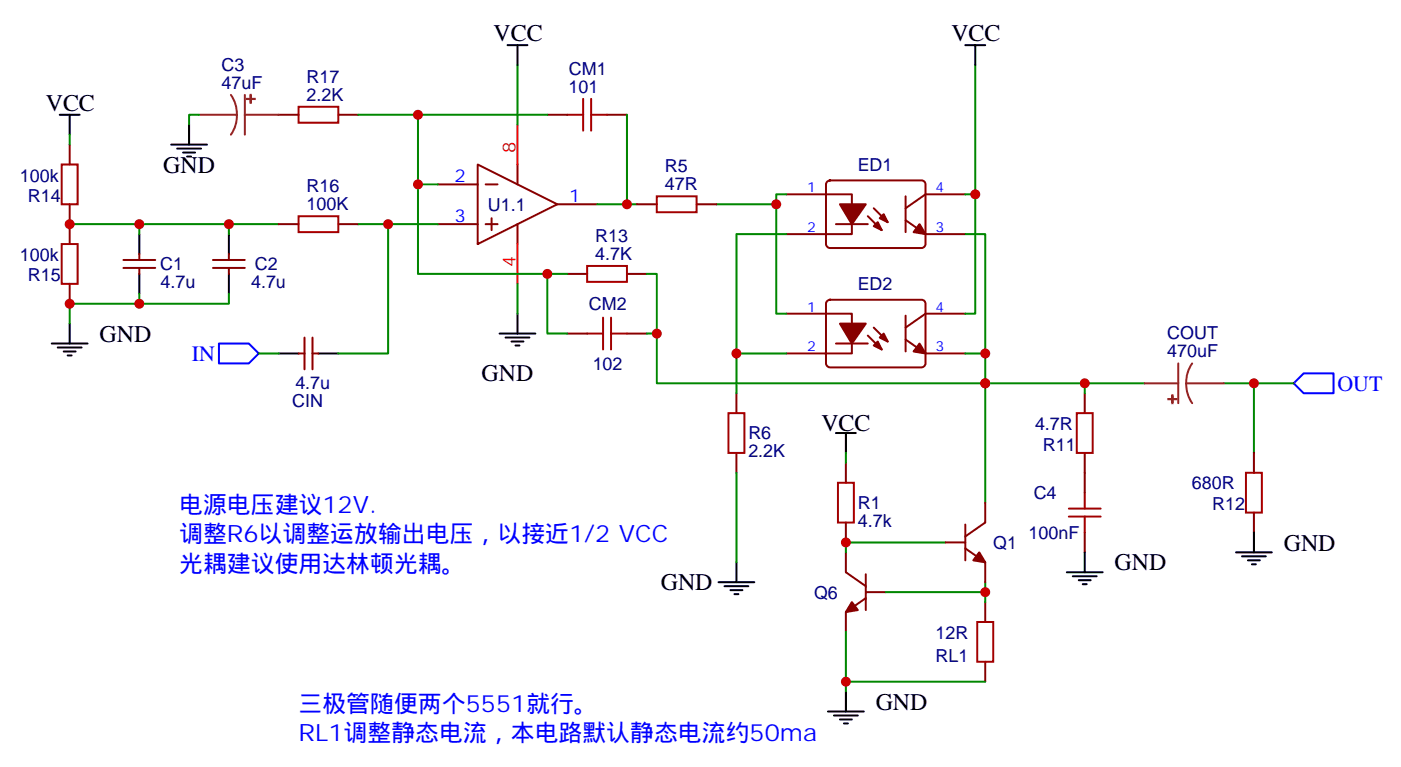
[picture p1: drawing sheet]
<svg xmlns="http://www.w3.org/2000/svg" width="248mm" height="136mm" viewBox="0 0 248 136" stroke-linecap="round" stroke-linejoin="round" font-family="sans-serif">
<g fill="none" stroke="#870000" stroke-width=".35">
<path d="M12.3 25.6v3.6M12.3 36.2v7.1M49.4 39.8h3.5M49.4 20.4h3.5M60 39.8h3.5M60 20.4h3.5M77.6 32.7h7.1M77.6 39.8h7.1M84.7 29.2l14.1 7-14.1 7.1zM86.1 32.7h2.1M86.1 39.8h2.1M87.1 38.7v2.1"/>
<path d="M91.7 29.2v3.5M91.7 39.8v3.5M97 20.4h3.5M98.8 36.2h7M107.6 20.4h3.5M112.9 36.2h3.5M123.5 36.2h3.5M139.3 34.5h11.7v7h-11.7M146.6 32.2l.5-.2h16.2a.71 .71 0 0 1 .7 .7v10.6a.76 .76 0 0 1-.7 .7h-16.2a.76 .76 0 0 1-.7-.7v-10.6zM148.2 39.8h5.6M153.8 38.3l2.5 2.5M154.9 36.9l2.4 2.5"/>
<path d="M160.5 34.8v6.4M160.5 39.1l3.5 2.4h7.1M171.1 34.5h-7.1l-3.5 2.4M12.3 50.3v3.6M21.9 46.1h5.6M21.9 47.5h5.6M24.7 45v1.1M24.7 47.5v1.1M37.7 46.1h5.7M37.7 47.5h5.7M40.6 45v1.1M40.6 47.5v1.1"/>
<path d="M54 59.9v5.6M55.4 59.9v5.6M100.5 48.6h3.6M100.5 59.2h3.6M111.1 48.6h3.6M111.1 59.2h3.6M139.3 55.6h11.7v7.1h-11.7M146.6 53.4l.5-.2h16.2a.71 .71 0 0 1 .7 .7v10.6a.76 .76 0 0 1-.7 .7h-16.2a.76 .76 0 0 1-.7-.7v-10.6zM153.8 59.5l2.5 2.5M154.9 58.1l2.4 2.5M160.5 56v6.3M171.1 55.6h-7.1l-3.5 2.5"/>
<path d="M52.9 62.7h1.1M55.4 62.7h1M130.5 69.7v3.6M148.2 60.9h5.6M160.5 60.2l3.5 2.5h7.1M192.3 69.7v3.6M130.5 80.3v3.6M149.9 98v3.5l3.6 2.5M149.9 82.1v3.5M149.9 92.7v3.5M167.6 96.2h3.5M171.1 97.3l3.5 2.4v3.6"/>
<path d="M171.1 93v6.4M174.6 89.1v3.6l-3.5 2.4M192.3 80.3v7.1M192.3 94.4v3.6M222.2 80.3v3.6M222.2 90.9v3.5M153.5 101.8v6.4M153.5 106.1l-3.6 2.4v3.6M153.5 105h3.5M174.6 106.8v3.5M174.6 117.4v3.5"/>
</g>
<path d="M91.7 22.1v7.1M91.7 43.3v7" fill="none" stroke="#f00" stroke-width=".35"/>
<g fill="#870000" stroke="#870000" stroke-width=".35">
<path d="M148.9 36.2h4.6l-2.5 3.6z"/>
<path d="M155.9 38.7l.7-.7 .7 1.4z"/>
<path d="M154.9 40.1l.7-.7 .7 1.4z"/>
<path d="M163 39.8l1 1.7-2.1-.3z"/>
<path d="M148.9 57.4h4.6l-2.5 3.5z"/>
<path d="M155.9 59.9l.7-.7 .7 1.4z"/>
<path d="M154.9 61.3l.7-.7 .7 1.4z"/>
<path d="M163 60.9l1 1.8-2.1-.4z"/>
<path d="M151 106.8l1 1.4-2.1 .3z"/>
<path d="M173.6 98l1 1.7-2.1-.3z"/>
</g>
<g fill="none" stroke="#000" stroke-width=".35">
<path d="M90 8h3.5M91.7 8v3.5M171.1 8h3.5M172.9 8v3.5M10.6 20.4h3.5M12.3 20.4v3.5M30.3 25.6h6.4M31.4 26.4h4.2M32.5 27.1h2.1M33.2 27.8h.7M33.5 22.1v3.5M12.3 57.4v3.5"/>
<path d="M24.7 41.5v3.5M24.7 48.6v3.5M40.6 41.5v3.5M40.6 48.6v3.5M88.5 59.2h6.4M89.6 59.9h4.2M91.7 55.6v3.6M9.2 60.9h6.3M10.2 61.6h4.3M11.3 62.3h2.1M12 63h.7M49.4 62.7h3.5"/>
<path d="M56.4 62.7h3.6M90.7 60.6h2.1M91.4 61.3h.7M148.2 76.8h3.5M149.9 76.8v3.5M130.5 99.7v3.6M192.3 98v3.5M219.1 98h6.3M220.1 98.7h4.3M221.2 99.4h2.1M222.2 94.4v3.6M127.4 103.3h6.3"/>
<path d="M128.4 104h4.2M129.5 104.7h2.1M130.2 105.4h.7M189.1 101.5h6.3M190.1 102.2h4.3M191.2 102.9h2.1M191.9 103.6h.7M221.9 100.1h.7M146.8 126.2h6.3M147.8 126.9h4.2M148.9 127.6h2.1M149.6 128.3h.7"/>
<path d="M149.9 122.7v3.5"/>
</g>
<g fill="none" stroke="#008700" stroke-width=".35">
<path d="M91.7 11.5v10.6M172.9 11.5v23M12.3 39.8h37.1M12.3 23.9v1.7M24.7 39.8v1.7M35.3 20.4h-1.8v1.7M40.6 39.8v1.7M63.5 20.4h10.6v12.3M63.5 39.8h5.3M74.1 20.4h22.9M77.6 32.7h-3.5v15.9h26.4M77.6 39.8h-8.8v22.9h-8.8"/>
<path d="M105.8 36.2h7.1M111.1 20.4v15.8M127 36.2h10.6M139.3 34.5h-1.7v21.1h1.7M171.1 34.5h1.8v21.1h-1.8M24.7 52.1v1.8M40.6 52.1v1.8h-28.3v3.5M91.7 50.3v5.3M97 48.6v10.6h3.5M114.7 48.6h1.7v19.4h58.2v-5.3M114.7 59.2h1.7M139.3 41.5h-8.8v21.2h8.8"/>
<path d="M171.1 41.5h3.5v21.2h-3.5M45.9 62.7h3.5M130.5 62.7v7M192.3 68v1.7M202.8 68h-28.2v21.1M217 68h12.3M222.2 68v12.3M130.5 83.9v15.8M149.9 80.3v1.8M167.6 96.2h-17.7v1.8M149.9 112.1v8.8h24.7M157 105h17.6"/>
<path d="M174.6 103.3v3.5M149.9 120.9v1.8"/>
</g>
<path d="M38.8 60.9h5.3l1.8 1.8-1.8 1.8h-5.3zM229.3 68l1.8-1.8h5.3v3.5h-5.3z" fill="none" stroke="#00f" stroke-width=".35"/>
<g fill="none" stroke="#a10000" stroke-width=".35">
<path d="M52.9 18.9h7.1v2.9h-7.1zM103.4 17.5v5.7M104.8 17.5v5.7M10.9 29.2h2.9v7h-2.9zM52.9 38.3h7.1v2.9h-7.1zM100.5 20.4h2.9M104.8 20.4h2.8M116.4 34.8h7.1v2.8h-7.1zM10.9 43.3h2.9v7h-2.9zM104.1 47.2h7v2.8h-7zM104.1 59.2h2.8M106.9 56.3v5.7"/>
<path d="M108.3 56.3v5.7M108.3 59.2h2.8M129.1 73.3h2.8v7h-2.8zM190.9 73.3h2.8v7h-2.8zM148.5 85.6h2.8v7.1h-2.8zM189.4 91.6h5.7M189.4 90.2h5.7M192.3 87.4v2.8M192.3 91.6v2.8M220.8 83.9h2.9v7h-2.9zM173.2 110.3h2.8v7.1h-2.8z"/>
</g>
<path d="M40.9 16.8a5.8 5.8 0 0 1 1.1 3.6M43.4 16.8v7.1M35.3 20.4h6.7M42 20.4a5.7 5.7 0 0 1-1.1 3.5M43.4 20.4h6M202.8 68h6M208.8 64.5v7M210.3 68a5.8 5.8 0 0 0 1 3.5M210.3 68h6.7M211.3 64.5a5.7 5.7 0 0 0-1 3.5" fill="none" stroke="#8c2424" stroke-width=".35"/>
<g fill="#8c2424" stroke="#8c2424" stroke-width=".35">
<path d="M44.4 16.8v1.4z"/>
<path d="M43.7 17.5l1.5 .1z"/>
<path d="M207.8 70.1v1.4z"/>
<path d="M207.1 70.8h1.4z"/>
</g>
<g fill="#c00">
<circle cx="137.6" cy="36.2" r=".88"/>
<circle cx="172.9" cy="34.5" r=".88"/>
<circle cx="174.6" cy="62.7" r=".88"/>
<circle cx="12.3" cy="39.8" r=".88"/>
<circle cx="68.8" cy="39.8" r=".88"/>
<circle cx="74.1" cy="32.7" r=".88"/>
<circle cx="111.1" cy="36.2" r=".88"/>
<circle cx="74.1" cy="20.4" r=".88"/>
<circle cx="40.6" cy="39.8" r=".88"/>
<circle cx="24.7" cy="39.8" r=".88"/>
<circle cx="174.6" cy="105" r=".88"/>
<circle cx="149.9" cy="120.9" r=".88"/>
<circle cx="116.4" cy="59.2" r=".88"/>
<circle cx="97" cy="48.6" r=".88"/>
<circle cx="130.5" cy="62.7" r=".88"/>
<circle cx="174.6" cy="68" r=".88"/>
<circle cx="149.9" cy="96.2" r=".88"/>
<circle cx="192.3" cy="68" r=".88"/>
<circle cx="222.3" cy="68" r=".88"/>
<circle cx="12.3" cy="53.9" r=".88"/>
<circle cx="24.7" cy="53.9" r=".88"/>
</g>
<g font-size="4.2">
<text x="87.5" y="7.3">VCC</text>
<text x="168.6" y="7.3">VCC</text>
<text x="8.1" y="19.6">VCC</text>
<text x="28.9" y="30.6">GND</text>
<text x="17.6" y="60.6">GND</text>
<text x="85.4" y="67.6">GND</text>
<text x="145.6" y="76.5">VCC</text>
<text x="197.6" y="101.2">GND</text>
<text x="227.5" y="97.6">GND</text>
<text x="117.1" y="104.7">GND</text>
<text x="155.2" y="125.9">GND</text>
</g>
<g font-size="4.2" fill="#00f">
<text x="31.7" y="90.9">电源电压建议12V.</text>
<text x="31.7" y="96.2">调整R6以调整运放输出电压，以接近1/2 VCC</text>
<text x="31.7" y="101.5">光耦建议使用达林顿光耦。</text>
<text x="52.9" y="126.2">三极管随便两个5551就行。</text>
<text x="52.9" y="131.5">RL1调整静态电流，本电路默认静态电流约50ma</text>
</g>
<g font-size="3.9" fill="#00f">
<text x="34" y="64">IN</text>
<text x="237.1" y="69.3">OUT</text>
</g>
<g font-size="3.2" fill="#000080">
<text x="39.3" y="15.8">47uF</text>
<text x="39.3" y="12.6">C3</text>
<text x="54.3" y="17.9">2.2K</text>
<text x="54.3" y="14.7">R17</text>
<text x="100.8" y="16.5">101</text>
<text x="100.8" y="13.3">CM1</text>
<text x="3.5" y="32.2">100k</text>
<text x="4.9" y="35.8">R14</text>
<text x="54.3" y="34.1">R16</text>
<text x="117.8" y="33.8">47R</text>
<text x="117.8" y="30.5">R5</text>
<text x="152" y="30.3">ED1</text>
<text x="54.3" y="37.3">100K</text>
<text x="86.5" y="37.3">U1.1</text>
<text x="3.5" y="46.4">100k</text>
<text x="28.4" y="48">C1</text>
<text x="45.2" y="48">C2</text>
<text x="105.5" y="46.1">4.7K</text>
<text x="105.5" y="42.9">R13</text>
<text x="4.9" y="49.9">R15</text>
<text x="28.5" y="51.1">4.7u</text>
<text x="44.5" y="51.1">4.7u</text>
<text x="152" y="51.5">ED2</text>
<text x="104.4" y="55">CM2</text>
<text x="105.1" y="65.6">102</text>
<text x="206.9" y="63.4">470uF</text>
<text x="206.9" y="60.2">COUT</text>
<text x="52.3" y="69">4.7u</text>
<text x="51.8" y="72.3">CIN</text>
<text x="132.6" y="77.9">R6</text>
<text x="183.5" y="76.3">4.7R</text>
<text x="132.6" y="81.1">2.2K</text>
<text x="184.9" y="79.9">R11</text>
<text x="183.2" y="88.5">C4</text>
<text x="211.3" y="86.8">680R</text>
<text x="152" y="93.5">4.7k</text>
<text x="152" y="90.3">R1</text>
<text x="182.3" y="95.6">100nF</text>
<text x="214.9" y="90.5">R12</text>
<text x="176" y="97.3">Q1</text>
<text x="144.3" y="106.2">Q6</text>
<text x="165.8" y="113.4">12R</text>
<text x="165.8" y="117.4">RL1</text>
</g>
<g font-size="3.2" fill="#f00">
<text x="91.4" y="27.1" transform="rotate(-90 91.4 27.1)">8</text>
<text x="91.4" y="47.4" transform="rotate(-90 91.4 47.4)">4</text>
</g>
<g font-size="3.2" fill="#00f">
<text x="80.5" y="32.3">2</text>
<text x="100.9" y="35.9">1</text>
<text x="80.5" y="39.4">3</text>
</g>
<g font-size="2.5" fill="#00f">
<text x="143.1" y="34.1">1</text>
<text x="165.8" y="34.1">4</text>
<text x="143.1" y="41.2">2</text>
<text x="165.8" y="41.2">3</text>
<text x="143.1" y="55.3">1</text>
<text x="165.8" y="55.3">4</text>
<text x="143.1" y="62.3">2</text>
<text x="165.8" y="62.3">3</text>
</g>
</svg>
